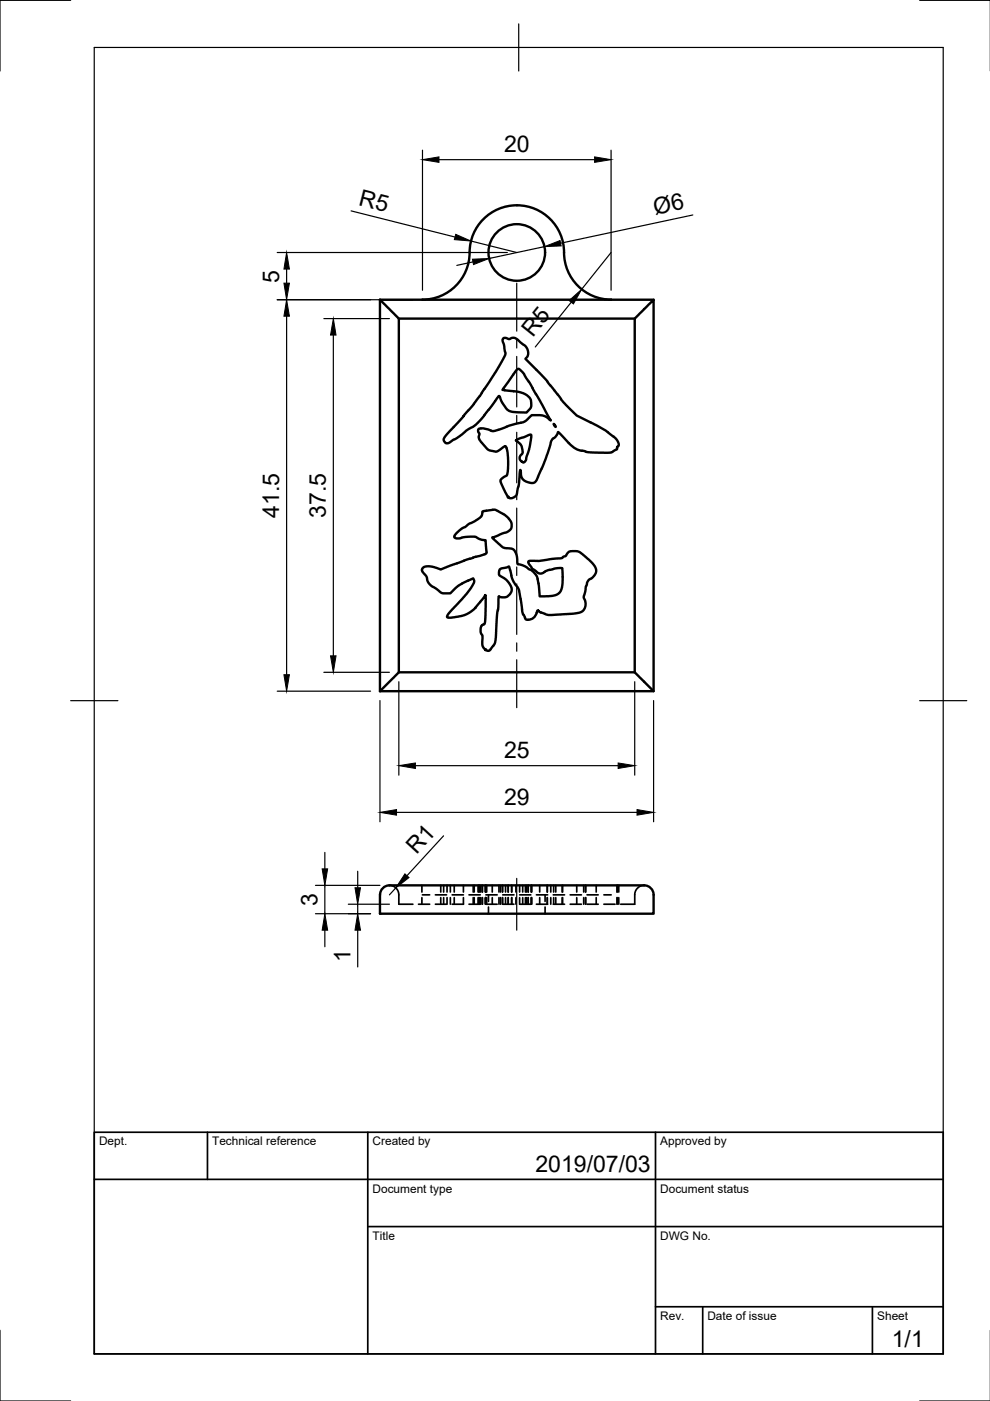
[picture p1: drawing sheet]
<svg xmlns="http://www.w3.org/2000/svg" width="210mm" height="297mm" viewBox="0 0 210 297" stroke-linecap="round" stroke-linejoin="round" font-family="sans-serif">
<g fill="none" stroke="#000" stroke-width=".51">
<path d="M109.6 43.5a10 10 0 0 0-10 10 10 10 0 0 1-10 10M109.6 43.5a10 10 0 0 1 10 10 10 10 0 0 0 10 10M80.6 63.5l4 4v75l-4 4M80.6 63.5h58M80.6 63.5v83M84.6 67.5h50M108.8 79.4l-2 2.8M108.8 79.4l.6-.8a.58 .58 0 0 1 .6-.4 .58 .58 0 0 1 .5 .5l.6 .6 1.2 1.9 4.5 7.9-.9-.7-.8-.3-2.4-.1-1.1 1.1-.9 .5a21 21 0 0 0-5.2 1.6l-.9 .2-.5-.1M101.7 84l-2.4 3.1M104.1 91.3a3.7 3.7 0 0 0-2.5-.4l-.2 .3v.4l.3 .3-.1 1.1 1.7 2.2 .5 .3 1.4 .3 1.2-.8a.66 .66 0 0 1 .9-.3l.1 .3M105 85l-2.8 3.7-1.3 1.4-1.8 1-1.7 1.4-2.1 1.4-.6 .1-.4-.2a1.25 1.25 0 0 1 .5-1.8l4.5-5M106.8 82.2l-.3 .5h.5"/>
<path d="M107.1 82.7l3 .4 1.6 .7 .8 1 .1 1.3-.1 .4-.9 1-3.2-.2-.5-.2-.6-.6-.9-1.2-.5-1.3-.9 1M107.4 95l.3 2.6-.1 2.6a.95 .95 0 0 1-.9 1l-.5 .4-.1 .5 1.6 3.3a1.31 1.31 0 0 0 2-1.3l.3-1.4 .3-3.1 .2 1.2 .3 .7 .5 .5 .9 .3a1.27 1.27 0 0 0 1.8-1.1l.1-.1M109.4 93.4l2.7-1.1 .5-.1-.4 3.1-.7 2.2-.5 .6-.5-.3-.3-.5 .1-.7 .5-.6-.1-.7a2.64 2.64 0 0 0-1.3-1.9zM116.6 81.7l-.4-.5a7.7 7.7 0 0 0-2.1-2.4l-2.7-2.7 .3-.3a2.12 2.12 0 0 0-1.1-3l-1-.9-.5-.3h-.5l-.6 .3-.6-.2a.65 .65 0 0 0-.8 .2 .65 .65 0 0 0 .2 .9l.4 2.1-.2 .7-2 3.4-3.3 4.9M116.7 81.7l2.3 2.9M117.4 89.9l.4 .6zM119 84.7l3.3 3.4 2.9 1.5M125.2 89.5l3.1 1.7 1.8 1.4M130.1 92.6l.8 .9a.9 .9 0 0 1-.1 1.4l-.1 .4-.9 .6-.5 .1-4.2-.1-1.3-.3a4.8 4.8 0 0 1-3.7-2.2l-1.6-1.7a.16 .16 0 0 0-.2 0 .16 .16 0 0 0-.1 .2l-1.4 1.7-1.1 3.7-1.6 3.8M98.4 118.9l-4.9 1.8-1.7-.5-1.2-.1-.9 .2-.2 .6 .9 1.3 .2 1 .4 .6 2.8 2h1.7l1.5-1.5 2.3-1.2M100.9 118.1l-2.5 .8M105.5 108.3l-.9-.2-2.3 .3-.1 .9-.4 .4-3.9 2.4-1.5 1.4a.44 .44 0 0 0 0 .5 .44 .44 0 0 0 .6 .2l1.7-.4h1.9l1.4 .6 1 .1 .1 2.4a.44 .44 0 0 1-.3 .6l-1.9 .5"/>
<path d="M105.5 108.3a5.2 5.2 0 0 1 2.9 2.3l.1 1.2-.6 .8-3.5 1.4 2.3 2.1 1.7 .2 .5 .2 .6 1.1 .2 2 1.1 .3 1.8 .9 1 1.1 .4 .9M99.3 123.1l1-.5 .2 .7-.4 1-1.3 1.8-3.7 4-.3 .7 .2 .2 1.1-.1 2.6-.6 1.7-1 1.4-1.7M101.8 127.6l1.1-1.4v4.3l-.1 1.4-.1 .5a1.44 1.44 0 0 0-.5 2.1l.1 .3-.1 1.5 .2 .9 .9 .8h.4l.3-.3M110.4 127l-.4-2-1.4-2.4-.7-2.5-1.8 .5-.3 .4v.9l1.8 1.3 .7 1.1 .2 .8-.3 .8-.7 .6-1.1 .1-.7-.1-.6 9.2-.3 .9-.8 1.1M110.4 127l.3 2.6 .6 1.3M113.8 129.9a1.72 1.72 0 0 1-2.3 1.4l-.2-.3M115.5 121.2l-.8 .4-.8-.2-1.1-.9-.6-.9-.2-.6 .4-.1h1.9l4.8-.6 .8-.4 .7-.9 1.5-.2 1 .4 2.5 2.3a2.01 2.01 0 0 1-.7 3.4l-.4 .6-.3 .9-.4 2.1 .3 1.1v.9l-.3 .8-.5 .4-1.8 .4-4.4 .3-1.3-.1-1.2-.5-.6-.4-.2 .5M115.5 121.3l.5-.3 1.6-.4 1.6-.1v3.6l-.2 .9-.3 .6-.6 .5-1.1 .3h-2.6l-.4-3.7M84.6 142.5h50l4 4h-58M134.6 142.5v-75l4-4v83M136.6 187.7h-54a2 2 0 0 0-2 2v4h58v-4a2 2 0 0 0-2-2"/>
<circle cx="109.6" cy="53.5" r="6"/>
</g>
<g fill="#000" stroke="#000" stroke-width=".21">
<circle cx="107.8" cy="105.4" r=".24"/>
<circle cx="102.9" cy="137.7" r=".24"/>
</g>
<g fill="none" stroke="#000" stroke-width=".36">
<path d="M82.6 187.7a2.02 2.02 0 0 1 2 2v2h2.9M88.7 191.7h2.4M89.5 187.7v1.4M89.5 190.3v1.4M89.6 189.7h1.5M92.3 189.7h2.4M92.3 191.7h2.4M93.5 187.7v1.4M93.5 190.3v1.4M94.1 187.7v1.4M94.1 190.3v1.4M94.8 187.7v1.4"/>
<path d="M94.8 190.3v1.4M95.5 187.7v1.4M95.5 190.3v1.4M95.9 189.7h2.4M96.3 187.7v1.4M96.3 190.3v1.4M98.3 190.3v1.4h-2.4M98.3 187.7v1.4M99.4 189.7h2.4M99.4 191.7h2.4M100.3 187.7v1.4M100.3 190.3v1.4"/>
<path d="M100.5 187.7v1.4M100.5 190.3v1.4M101.4 187.7v1.4M101.4 190.3v1.4M101.5 187.7v1.4M101.5 190.3v1.4M101.7 187.7v1.4M101.7 190.3v1.4M101.9 187.7v1.4M101.9 190.3v1.4M102.2 187.7v1.4M102.2 190.3v1.4"/>
<path d="M102.3 187.7v1.4M102.3 190.3v1.4M102.9 187.7v1.4M102.9 190.3v1.4M103 187.7v1.4M103 190.3v1.4M103 189.7h2.4M103 191.7h2.4M103.2 187.7v1.4M103.2 190.3v1.4M103.6 189.7v1.4M103.6 192.3v1.4"/>
<path d="M104.4 187.7v1.4M104.4 190.3v1.4M105.8 187.7v1.4M105.8 190.3v1.4M106.1 187.7v1.4M106.1 190.3v1.4M106.5 187.7v1.4M106.5 190.3v1.4M106.6 189.7h2.4M106.6 191.7h2.4M107.2 187.7v1.4M107.2 190.3v1.4"/>
<path d="M107.7 187.7v1.4M107.7 190.3v1.4M108.5 187.7v1.4M108.5 190.3v1.4M109.4 187.7v1.4M109.4 190.3v1.4M110.2 189.7h2.3M110.2 190.3v1.4h2.3M110.2 187.7v1.4M110.8 187.7v1.4M110.8 190.3v1.4M111.4 187.7v1.4"/>
<path d="M111.4 190.3v1.4M111.6 187.7v1.4M111.6 190.3v1.4M112 187.7v1.4M112 190.3v1.4M112.6 187.7v1.4M112.6 190.3v1.4M112.7 187.7v1.4M112.7 190.3v1.4M113.7 189.7h2.4M113.7 191.7h2.4M114.4 187.7v1.4"/>
<path d="M114.4 190.3v1.4M115.6 189.7v1.4M115.6 192.3v1.4M116 187.7v1.4M116 190.3v1.4M116.8 187.7v1.4M116.8 190.3v1.4M117.3 189.7h2.4M117.3 191.7h2.4M117.4 187.7v1.4M117.4 190.3v1.4M117.8 187.7v1.4"/>
<path d="M117.8 190.3v1.4M119.2 187.7v1.4M119.2 190.3v1.4M119.3 187.7v1.4M119.3 190.3v1.4M120.9 189.7h2.4M120.9 191.7h2.4M122.3 187.7v1.4M122.3 190.3v1.4M123.8 187.7v1.4M123.8 190.3v1.4M124.2 187.7v1.4"/>
<path d="M124.2 190.3v1.4M124.5 189.7h2.3M124.5 191.7h2.3M126.4 187.7v1.4M126.4 190.3v1.4M128 189.7h1.6M128 191.7h2.4M130.8 187.7v1.4M130.8 190.3v1.4M130.9 187.7v1.4M130.9 190.3v1.4M131.2 187.7v1.4"/>
<path d="M131.2 190.3v1.4M136.6 187.7a2.02 2.02 0 0 0-2 2v2h-3"/>
</g>
<!-- layer: Border -->
<path d="M15 .1h-15v15M20 10.1h180v276.9h-180zM110 5.1v10M195 .1h15M15 148.6h10M195 148.6h10M0 282.1v14.9h15M195 297h15" fill="none" stroke="#000" stroke-width=".25"/>
<!-- layer: Dimensions -->
<g fill="none" stroke="#000" stroke-width=".25">
<path d="M89.6 31.8v29.7M93.1 33.9h33M129.6 31.8v29.7M58.8 53.5h48.8M60.8 57.1v2.9M74.4 44.7l22.1 5.6M99.9 51.1l9.7 2.4M100.3 55.5l-3.4 .8M115.4 52.3l-11.7 2.5M129.6 53.5l-6.3 7.8M146.9 45.6l-28 6M58.8 63.5h28.8"/>
<path d="M60.8 67v76.1M68.7 67.5h13.9M70.7 71v68.1M121.1 64.1l-7.6 9.5M58.8 146.5h19.8M68.7 142.5h13.9M80.6 148.5v25.7M84.6 144.5v19.8M134.6 144.5v19.8M138.6 148.5v25.7M84.1 172.2h51M88.1 162.3h43"/>
<path d="M94 177.2l-7.7 8.5M66.9 187.7h13.7M66.9 193.7h11.7M68.9 180.7v3.5M68.9 187.7v6M68.9 197.2v3.5M73.9 191.7h8.7M75.8 184.7v3.5M75.8 191.7v2M75.8 197.2v7.8M83.9 188.2l-1.3 1.5"/>
</g>
<g fill="#000" stroke="#000" stroke-width=".21">
<path d="M89.6 33.9l3.5-.6v1.1zM126.1 33.3l3.5 .6-3.5 .5zM60.8 53.5l.6 3.6h-1.2zM96.6 49.7l3.3 1.4-3.6-.3zM100.2 55l3.5-.2-3.3 1.3zM115.4 52.3l3.3-1.3 .3 1.1zM60.8 63.5l.6 3.5h-1.2zM60.2 60h1.2l-.6 3.5zM70.7 67.5l.5 3.5h-1.1zM120.7 63.7l2.6-2.4-1.7 3.1zM70.1 139.1h1.1l-.5 3.4zM60.2 143.1h1.2l-.6 3.4z"/>
<path d="M80.6 172.2l3.5-.6v1.2zM84.6 162.3l3.5-.5v1.1zM131.1 161.8l3.5 .5-3.5 .6zM135.1 171.6l3.5 .6-3.5 .6zM68.3 184.2h1.2l-.6 3.5zM68.9 193.7l.6 3.5h-1.2zM75.3 188.2h1.1l-.6 3.5zM75.8 193.7l.6 3.5h-1.1zM85.9 185.3l.8 .8-2.8 2.1z"/>
</g>
<!-- layer: Center Lines -->
<path d="M109.6 60v10.2M109.6 72v1.8M109.6 75.6v10.7M109.6 88.1v1.8M109.6 91.7v10.7M109.6 104.1v1.8M109.6 107.7v10.7M109.6 120.2v1.8M109.6 123.8v10.7M109.6 136.3v1.8M109.6 139.9v10.1M109.6 186.2v11" fill="none" stroke="#000" stroke-width=".25"/>
<!-- layer: TitleBlock -->
<path d="M20 240.1h180v46.9h-180zM20 250h180M44 240.1v9.9M78 240.1v46.9M139 240.1v46.9M78 260.1h122M139 277.1h61M149 277.1v9.9M185 277.1v9.9" fill="none" stroke="#000" stroke-width=".36"/>
<g font-size="4.9">
<text x="106.9" y="32.3">20</text>
<text x="75.9" y="43.5" transform="rotate(14 75.9 43.5)">R5</text>
<text x="138.9" y="45.6" transform="rotate(-12 138.9 45.6)">Ø6</text>
<text x="59.2" y="59.9" transform="rotate(-90 59.2 59.9)">5</text>
<text x="113" y="71.7" transform="rotate(-51 113 71.7)">R5</text>
<text x="59.2" y="109.7" transform="rotate(-90 59.2 109.7)">41.5</text>
<text x="69.1" y="109.8" transform="rotate(-90 69.1 109.8)">37.5</text>
<text x="106.9" y="160.8">25</text>
<text x="106.9" y="170.7">29</text>
<text x="88.3" y="181.3" transform="rotate(-48 88.3 181.3)">R1</text>
<text x="67.3" y="192.1" transform="rotate(-90 67.3 192.1)">3</text>
<text x="74.3" y="204" transform="rotate(-90 74.3 204)">1</text>
<text x="113.5" y="248.5">2019/07/03</text>
<text x="189.1" y="285.7">1/1</text>
</g>
<g font-size="2.5">
<text x="21" y="242.9">Dept.</text>
<text x="45" y="242.9">Technical reference</text>
<text x="79" y="242.9">Created by</text>
<text x="140" y="242.9">Approved by</text>
<text x="79" y="252.8">Document type</text>
<text x="140" y="252.8">Document status</text>
<text x="79" y="262.9">Title</text>
<text x="140" y="262.9">DWG No.</text>
<text x="140" y="279.9">Rev.</text>
<text x="150" y="279.9">Date of issue</text>
<text x="186" y="279.9">Sheet</text>
</g>
</svg>
